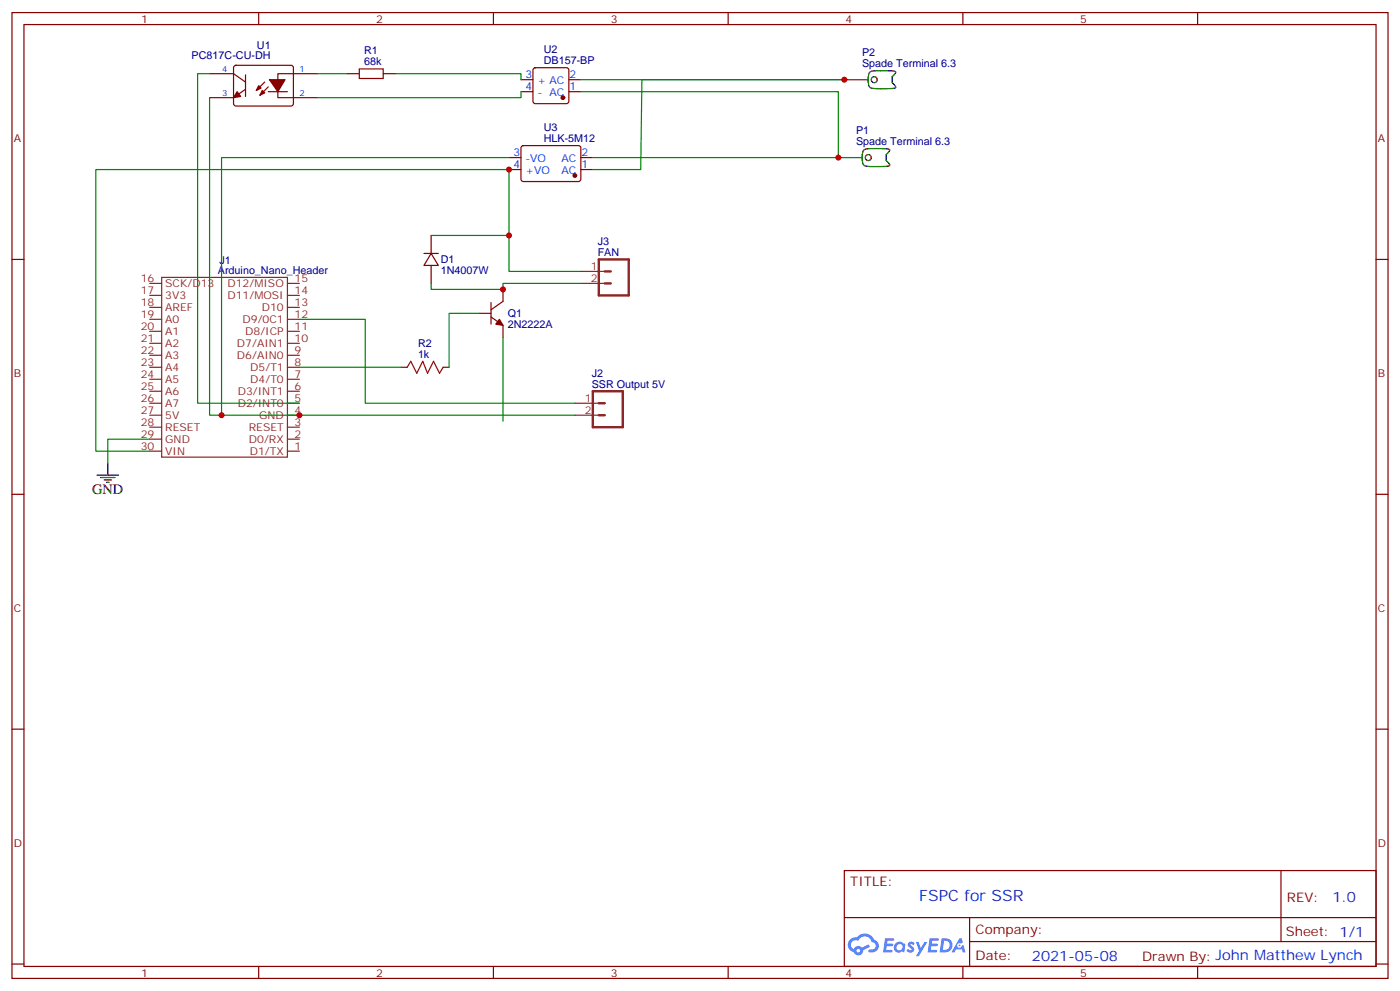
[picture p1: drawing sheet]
<svg xmlns="http://www.w3.org/2000/svg" width="412mm" height="292mm" viewBox="0 0 412 292" stroke-linecap="round" stroke-linejoin="round" font-family="sans-serif">
<g fill="none" stroke="#870000" stroke-width=".35">
<path d="M3.5 3.7h405.4v284.3h-405.4zM7.1 7.2h398.2v277.3h-398.2zM76.2 3.7v3.5M145.3 3.7v3.5M214.5 3.7v3.5M283.6 3.7v3.5M352.8 3.7v3.5M3.5 76.4h3.6M405.3 76.4h3.6M3.5 145.5h3.6M405.3 145.5h3.6M3.5 214.7h3.6"/>
<path d="M405.3 214.7h3.6M248.7 256.3h156.6v28.2h-156.6zM377.3 256.3v20.9M248.7 270.1h156.5M285.6 277.2h119.6M285.6 270.1v14.2M3.5 283.8h3.6M76.2 284.5v3.5M145.3 284.5v3.5M214.5 284.5v3.5M283.6 284.5v3.5M352.8 284.5v3.5"/>
<path d="M405.3 283.8h3.6"/>
</g>
<g fill="#5487ff">
<path d="M267.7 277.5a1.22 1.22 0 0 1 1.7 .2l-.4 .6a.47 .47 0 0 0-.3-.4 .47 .47 0 0 0-.5 .2l.1 .2a1.14 1.14 0 0 1 .8 1.8 1.14 1.14 0 0 1-1.9 0l-.2-.2 .5-.6 .7 .5a.29 .29 0 0 0 .3-.3 .29 .29 0 0 0-.2-.3 1.04 1.04 0 0 1-.6-1.7z"/>
<path d="M260.7 276.2h2.4l.3 .2-.2 .5-1.8 .1-.1 .8h1.5l.3 .4-.3 .4h-1.6l-.2 1.1h1.7l.2 .3-.2 .3-2.6 .1z"/>
<path d="M273.8 276.2h2.4l.3 .2-.1 .5-1.8 .1-.2 .8h1.6l.3 .4-.4 .4-1.6-.1-.1 1.1 1.7 .1 .2 .3-.2 .3-2.6 .1z"/>
<path d="M282.6 276.2h.7l.3 1.3-.6 .3a.69 .69 0 0 0-1 .3 .69 .69 0 0 0 .4 .9 .69 .69 0 0 0 .9-.6l.5-.2 .6 2.2h-.8l-.2-.9h-1.8l-.5 .9h-.8z"/>
<path d="M269.8 277.3h.8l.6 1.8 1.1-1.8h.9l-2.6 4.2h-.8l.9-1.5z"/>
<path d="M277.4 276.2l-.6 4.2h1.3a2.11 2.11 0 0 0 2.5-2.1 2.11 2.11 0 0 0-2.5-2.1zM278.1 277a1.39 1.39 0 0 1 1.7 1.4 1.39 1.39 0 0 1-1.8 1.2h-.3z"/>
<path d="M263.7 277.8a1.54 1.54 0 0 0-.1 2.2 1.54 1.54 0 0 0 2.2 .1l.6 .3 .3-2.3-.2-.3h-.4a1.49 1.49 0 0 0-2.4 0zM264 278.8a.94 .94 0 0 1 1.8 0 .94 .94 0 0 1-1.8 0z"/>
<path d="M250.4 276.6a2.18 2.18 0 0 0 1.1 3.7 1.44 1.44 0 0 0 1.6 .9 1.44 1.44 0 0 0 1.2-1.4l2-1.1-.5-.7-1.9 1a1.47 1.47 0 0 0-2.4 .4 1.39 1.39 0 0 1-.7-1.9 1.39 1.39 0 0 1 2-.5 2.12 2.12 0 0 1 2.2-1.3 2.12 2.12 0 0 1 1.9 1.7 1.14 1.14 0 0 1 1.1 1.4 1.14 1.14 0 0 1-1.7 .7 .43 .43 0 0 0-.5 .4 .43 .43 0 0 0 .4 .5 1.98 1.98 0 0 0 2.5-1.2 1.98 1.98 0 0 0-1.2-2.6 3.1 3.1 0 0 0-5.3-.6l-.9 .1zM252.3 279.9a.55 .55 0 0 1 1.1 0 .55 .55 0 0 1-1.1 0z"/>
<circle cx="282.6" cy="278.3" r=".26"/>
</g>
<g fill="none" stroke="#870000" stroke-width=".35">
<path d="M69 19.4l.5-.2 16.5 .1 .4 .6v10.9l-.7 .4h-16.5l-.4-.7v-10.6zM61.7 21.7h7.1l3.5 2.5M72.3 22v6.4M72.3 26.3l-3.5 2.5h-7.1M78 24.2l-2.5 2.4M79 27h5.7M79 25.6l-2.4 2.4M93.5 21.7h-11.7v7.1h11.7M102.3 21.7h3.5M112.9 21.7h3.5M153.5 27h3.5M153.5 23.5h3.5"/>
<path d="M157.2 20.1l.5-.2h9.2l.5 .2 .2 .5v9.2l-.3 .5-.4 .2h-9.2l-.5-.2-.2-.5v-9.2zM167.6 27h3.5M167.6 23.5h3.5M149.9 49.9h3.6M149.9 46.4h3.6M153.7 43.1l.5-.2h16.5l.4 .7-.1 9.4-.6 .4h-16.5l-.4-.7v-9.1zM171.1 49.9h3.5M171.1 46.4h3.5M124.9 74.6h4.2M127 74.6l2.1 3.5h-4.2zM127 69.3v5.3M127 78.1v5.3"/>
<path d="M141.1 92.3h3.5M144.6 93.3l3.6 2.5v3.5M144.6 89.1v6.3M148.2 85.2v3.5l-3.6 2.5M118.2 108.1h1.7M130.5 108.1h1.8"/>
</g>
<g fill="#870000" stroke="#870000" stroke-width=".35">
<path d="M79.4 23.5h4.6l-2.2 3.5z"/>
<path d="M76.2 25.2l.7 .7-1.4 .7z"/>
<path d="M77.3 26.6l.7 .7-1.4 .7z"/>
<path d="M69.8 27l1.1 1.4-2.1 .4z"/>
<path d="M147.1 94l1.1 1.8-2.2-.4z"/>
<circle cx="165.8" cy="28.8" r=".53"/>
<circle cx="169.3" cy="51.7" r=".53"/>
</g>
<g fill="none" stroke="#8c2424" stroke-width=".35">
<path d="M171.1 79.9h7.1M44.1 97.5h3.5M44.1 94h3.5M44.1 90.5h3.5M44.1 87h3.5M44.1 83.4h3.5M47.6 81.7h37.1v52.9h-37.1zM84.7 97.5h3.5M84.7 94h3.5M84.7 90.5h3.5M84.7 87h3.5M84.7 83.4h3.5"/>
<path d="M171.1 83.4h7.1M44.1 118.7h3.5M44.1 115.2h3.5M44.1 111.7h3.5M44.1 108.1h3.5M44.1 104.6h3.5M44.1 101.1h3.5M84.7 118.7h3.5M84.7 115.2h3.5M84.7 111.7h3.5M84.7 108.1h3.5M84.7 104.6h3.5"/>
<path d="M84.7 101.1h3.5M169.3 118.7h7.1M44.1 132.8h3.5M44.1 129.3h3.5M44.1 125.8h3.5M44.1 122.2h3.5M84.7 132.8h3.5M84.7 129.3h3.5M84.7 125.8h3.5M84.7 122.2h3.5M169.3 122.2h7.1"/>
</g>
<g fill="none" stroke="#008700" stroke-width=".35">
<path d="M61.7 28.8v93.4h107.6M61.7 21.7h-3.5v97h30M93.5 21.7h8.8M116.4 21.7h37.1v1.8M153.5 27v1.8h-60M171.1 27h75.8v19.4h-72.3M171.1 23.5h77.6h-59.6l-.4 26.4h-14.1M149.9 46.4h-84.6v75.8M127 69.3h22.9M171.1 79.9h-21.2v-30h-121.7v82.9h15.9M88.2 94h19.4v24.7h61.7M127 83.4v1.8h21.2v-1.8h22.9"/>
<path d="M141.1 92.3h-8.8v15.8M148.2 99.3v24.7M88.2 108.1h30M44.1 129.3h-12.4v7"/>
</g>
<path d="M176.4 76.4h8.8v10.6h-8.8zM178.2 79.9h1.7M178.2 83.4h1.7M174.6 115.2h8.8v10.6h-8.8zM176.4 118.7h1.8M176.4 122.2h1.8" fill="none" stroke="#8c2424" stroke-width=".71"/>
<path d="M105.8 20.3h7.1v2.8h-7.1zM119.9 108.1l1.1-1.7 1.8 3.5 1.7-3.5 1.4 3.5 1.8-3.5 1.8 3.5 1-1.8" fill="none" stroke="#a10000" stroke-width=".35"/>
<g fill="none" stroke="#000" stroke-width=".35">
<path d="M248.7 23.5h7.1M255.8 22.6a4.9 4.9 0 0 0 .4 3.1 13.2 13.2 0 0 0 5.9 .4l1.7-.3a1.76 1.76 0 0 0-1-1.5v-1.7a1.76 1.76 0 0 0 1-1.5 25 25 0 0 0-7.2-.1 1.89 1.89 0 0 0-.8 2.2v1.1M246.9 46.4h7.1M254 45.5a4.9 4.9 0 0 0 .4 3.1 13.2 13.2 0 0 0 5.9 .4l1.8-.3a1.76 1.76 0 0 0-1-1.4v-1.8a1.76 1.76 0 0 0 1-1.5 25 25 0 0 0-7.2-.1 1.89 1.89 0 0 0-.9 2.2v1.2M28.6 139.9h6.3M31.7 136.3v3.6M29.6 140.6h4.3M30.7 141.3h2.1M31.4 142h.7"/>
<circle cx="257.5" cy="23.5" r=".88"/>
<circle cx="255.8" cy="46.4" r=".88"/>
</g>
<g fill="#c00">
<circle cx="248.7" cy="23.5" r=".88"/>
<circle cx="246.9" cy="46.4" r=".88"/>
<circle cx="88.2" cy="122.2" r=".88"/>
<circle cx="65.3" cy="122.2" r=".88"/>
<circle cx="149.9" cy="49.9" r=".88"/>
<circle cx="148.2" cy="85.2" r=".88"/>
<circle cx="149.9" cy="69.3" r=".88"/>
</g>
<text font-size="4.6" fill="#00f" x="270.8" y="265.3">FSPC for SSR</text>
<text font-size="4.2" x="27.2" y="145.5">GND</text>
<g font-size="4.2" fill="#00f">
<text x="392.5" y="265.6">1.0</text>
<text x="304" y="282.9">2021-05-08</text>
</g>
<g font-size="3.9" fill="#800">
<text x="250.5" y="260.9">TITLE:</text>
<text x="379.1" y="265.6">REV:</text>
<text x="287.4" y="275.1">Company:</text>
<text x="378.7" y="275.7">Sheet: 1/1</text>
<text x="287.4" y="282.8">Date:</text>
<text x="336.4" y="282.8">Drawn By: John Matthew Lynch</text>
</g>
<g font-size="3.2" fill="#800">
<text x="41.6" y="6.7">1</text>
<text x="110.8" y="6.7">2</text>
<text x="179.9" y="6.7">3</text>
<text x="249.1" y="6.7">4</text>
<text x="318.2" y="6.7">5</text>
<text x="4.1" y="41.8">A</text>
<text x="405.9" y="41.8">A</text>
<text x="4.1" y="110.9">B</text>
<text x="405.9" y="110.9">B</text>
<text x="4.1" y="180.1">C</text>
<text x="405.9" y="180.1">C</text>
<text x="4.1" y="249.2">D</text>
<text x="405.9" y="249.2">D</text>
<text x="41.6" y="287.5">1</text>
<text x="110.8" y="287.5">2</text>
<text x="179.9" y="287.5">3</text>
<text x="249.1" y="287.5">4</text>
<text x="318.2" y="287.5">5</text>
</g>
<g font-size="3.2" fill="#000080">
<text x="56.5" y="17.5">PC817C-CU-DH</text>
<text x="75.7" y="14.5">U1</text>
<text x="107.3" y="16">R1</text>
<text x="160.2" y="15.7">U2</text>
<text x="253.9" y="16.6">P2</text>
<text x="107.3" y="19.2">68k</text>
<text x="160.2" y="18.9">DB157-BP</text>
<text x="253.9" y="19.8">Spade Terminal 6.3</text>
<text x="160.2" y="41.8">HLK-5M12</text>
<text x="160.2" y="38.6">U3</text>
<text x="252.2" y="39.5">P1</text>
<text x="252.2" y="42.7">Spade Terminal 6.3</text>
<text x="64.6" y="77.7">J1</text>
<text x="129.8" y="77.5">D1</text>
<text x="176.1" y="75.3">FAN</text>
<text x="176.1" y="72.1">J3</text>
<text x="64.2" y="80.6">Arduino_Nano_Header</text>
<text x="129.8" y="80.7">1N4007W</text>
<text x="149.6" y="93.4">Q1</text>
<text x="149.6" y="96.6">2N2222A</text>
<text x="123.1" y="105.3">1k</text>
<text x="123.1" y="102.1">R2</text>
<text x="174.3" y="110.9">J2</text>
<text x="174.3" y="114.1">SSR Output 5V</text>
</g>
<g font-size="3.2" fill="#00f">
<text x="154.8" y="23.1">3</text>
<text x="167.7" y="23.1">2</text>
<text x="154.8" y="26.6">4</text>
<text x="158.3" y="24.9">+ AC</text>
<text x="158.3" y="28.4">- AC</text>
<text x="167.7" y="26.6">1</text>
<text x="151.3" y="46">3</text>
<text x="154.8" y="47.8">-VO</text>
<text x="165.4" y="47.8">AC</text>
<text x="171.3" y="46">2</text>
<text x="151.3" y="49.6">4</text>
<text x="154.8" y="51.3">+VO</text>
<text x="165.4" y="51.3">AC</text>
<text x="171.3" y="49.6">1</text>
</g>
<g font-size="3.2" fill="#8d2323">
<text x="41.5" y="83.1">16</text>
<text x="86.8" y="83.1">15</text>
<text x="174" y="79.6">1</text>
<text x="174" y="83.1">2</text>
<text x="41.5" y="86.6">17</text>
<text x="48.7" y="84.5">SCK/D13</text>
<text x="48.7" y="88">3V3</text>
<text x="67" y="88">D11/MOSI</text>
<text x="67" y="84.5">D12/MISO</text>
<text x="86.8" y="86.6">14</text>
<text x="41.5" y="90.1">18</text>
<text x="41.5" y="93.7">19</text>
<text x="48.7" y="91.5">AREF</text>
<text x="48.7" y="95.1">A0</text>
<text x="71.5" y="95.1">D9/0C1</text>
<text x="77.1" y="91.5">D10</text>
<text x="86.8" y="93.7">12</text>
<text x="86.8" y="90.1">13</text>
<text x="41.5" y="97.2">20</text>
<text x="41.5" y="100.7">21</text>
<text x="48.7" y="98.6">A1</text>
<text x="72.2" y="98.6">D8/ICP</text>
<text x="86.8" y="100.7">10</text>
<text x="86.8" y="97.2">11</text>
<text x="41.5" y="104.2">22</text>
<text x="41.5" y="107.8">23</text>
<text x="48.7" y="102.1">A2</text>
<text x="48.7" y="105.7">A3</text>
<text x="69.8" y="105.7">D6/AIN0</text>
<text x="69.8" y="102.1">D7/AIN1</text>
<text x="86.8" y="107.8">8</text>
<text x="86.8" y="104.2">9</text>
<text x="41.5" y="111.3">24</text>
<text x="48.7" y="109.2">A4</text>
<text x="48.7" y="112.7">A5</text>
<text x="73.7" y="112.7">D4/T0</text>
<text x="73.7" y="109.2">D5/T1</text>
<text x="86.8" y="111.3">7</text>
<text x="41.5" y="114.8">25</text>
<text x="41.5" y="118.4">26</text>
<text x="48.7" y="116.2">A6</text>
<text x="48.7" y="119.8">A7</text>
<text x="70" y="119.8">D2/INT0</text>
<text x="70" y="116.2">D3/INT1</text>
<text x="86.8" y="118.4">5</text>
<text x="86.8" y="114.8">6</text>
<text x="172.3" y="118.4">1</text>
<text x="41.5" y="121.9">27</text>
<text x="41.5" y="125.4">28</text>
<text x="48.7" y="123.3">5V</text>
<text x="76.3" y="123.3">GND</text>
<text x="86.8" y="125.4">3</text>
<text x="86.8" y="121.9">4</text>
<text x="172.3" y="121.9">2</text>
<text x="41.5" y="128.9">29</text>
<text x="48.7" y="126.8">RESET</text>
<text x="48.7" y="130.4">GND</text>
<text x="73.3" y="126.8">RESET</text>
<text x="73.3" y="130.4">D0/RX</text>
<text x="86.8" y="128.9">2</text>
<text x="41.5" y="132.5">30</text>
<text x="48.7" y="133.9">VIN</text>
<text x="73.6" y="133.9">D1/TX</text>
<text x="86.8" y="132.5">1</text>
</g>
<g font-size="2.5" fill="#00f">
<text x="65.5" y="21.3">4</text>
<text x="88.2" y="21.3">1</text>
<text x="65.5" y="28.4">3</text>
<text x="88.2" y="28.4">2</text>
</g>
</svg>
